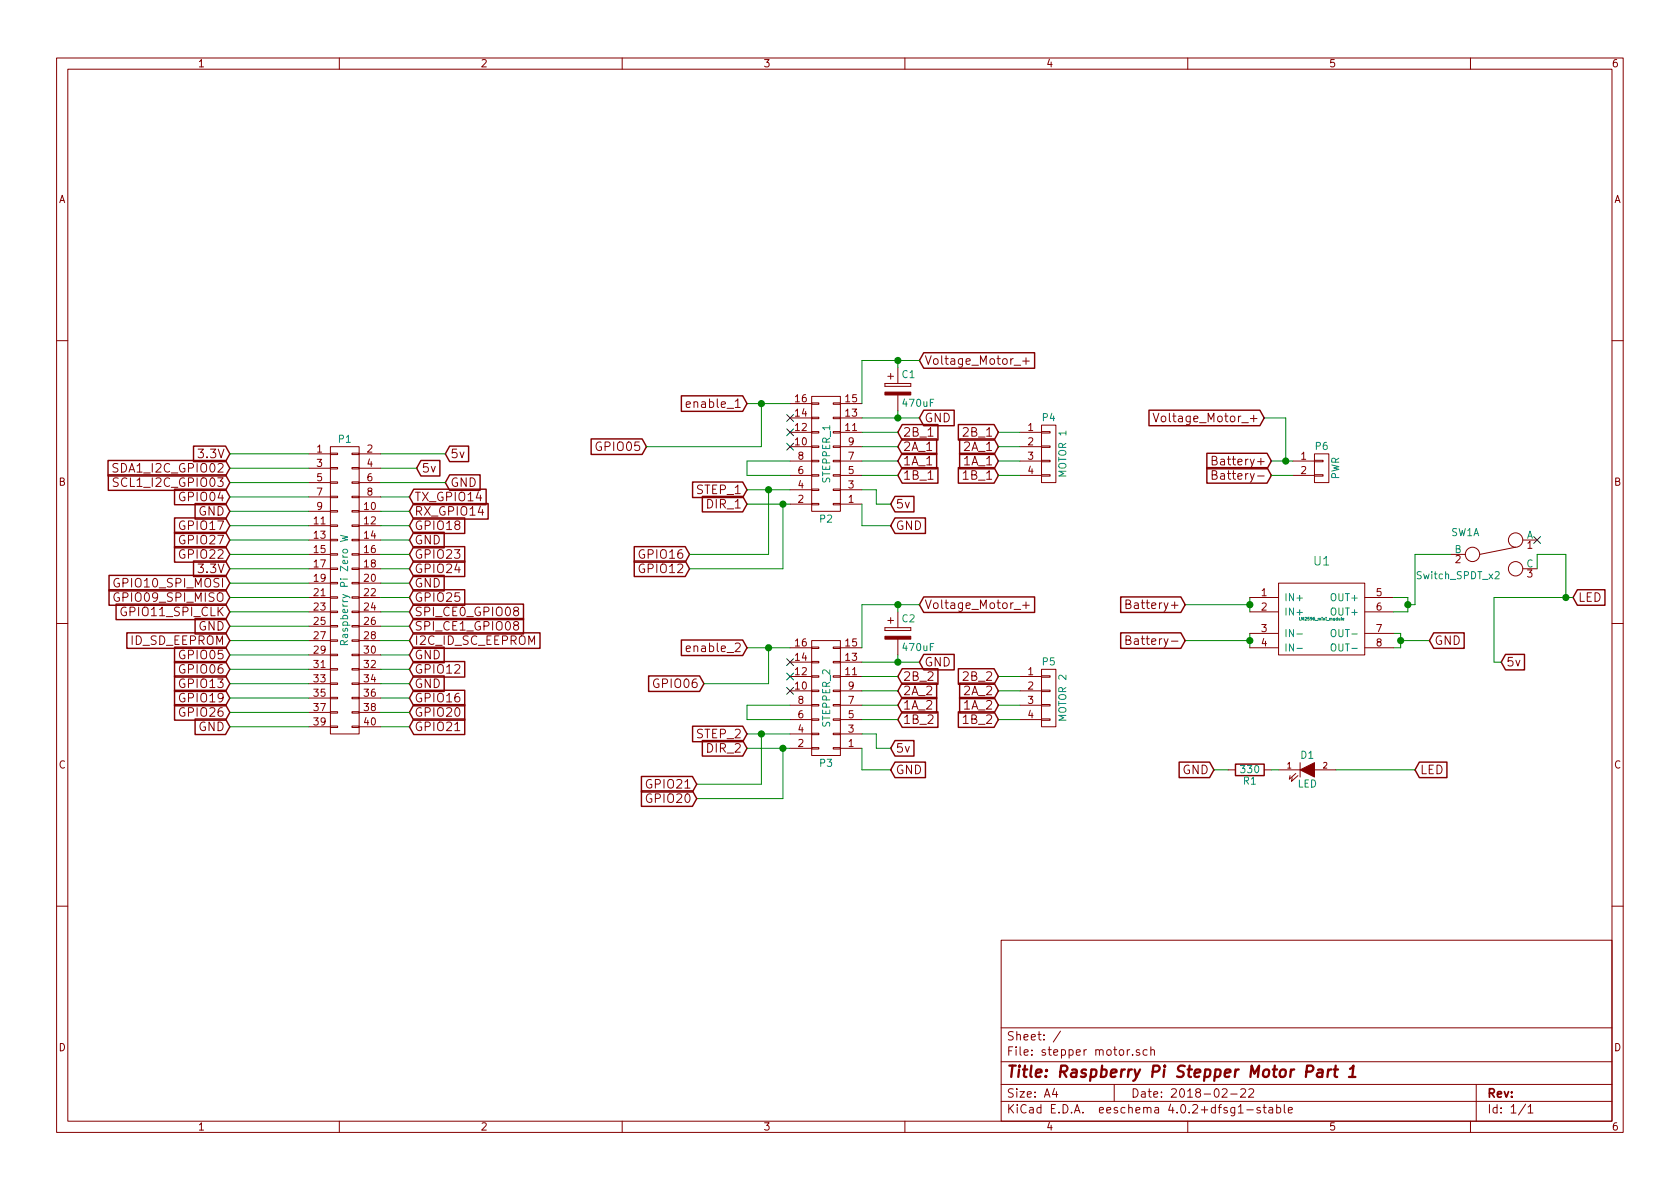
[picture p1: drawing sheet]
EESchema Schematic File Version 2
LIBS:power
LIBS:device
LIBS:transistors
LIBS:conn
LIBS:linear
LIBS:regul
LIBS:74xx
LIBS:cmos4000
LIBS:adc-dac
LIBS:memory
LIBS:xilinx
LIBS:microcontrollers
LIBS:dsp
LIBS:microchip
LIBS:analog_switches
LIBS:motorola
LIBS:texas
LIBS:intel
LIBS:audio
LIBS:interface
LIBS:digital-audio
LIBS:philips
LIBS:display
LIBS:cypress
LIBS:siliconi
LIBS:opto
LIBS:atmel
LIBS:contrib
LIBS:valves
LIBS:stepper motor-cache
EELAYER 25 0
EELAYER END
$Descr A4 11693 8268
encoding utf-8
Sheet 1 1
Title "Raspberry Pi Stepper Motor Part 1"
Date "2018-02-22"
Rev ""
Comp ""
Comment1 ""
Comment2 ""
Comment3 ""
Comment4 ""
$EndDescr
$Comp
L CONN_02X20 P1
U 1 1
P 2400 4100
F 0 "P1" H 2400 5150 50  0000 C CNN
F 1 "Raspberry Pi Zero W" V 2400 4100 50  0000 C CNN
F 2 "Socket_Strips:Socket_Strip_Straight_2x20" H 2400 3150 50  0001 C CNN
F 3 "" H 2400 3150 50  0000 C CNN
	1    2400 4100
	1    0    0    -1  
$EndComp
Text GLabel 3100 3150 2    60   Input ~ 0
5v
Text GLabel 2900 3250 2    60   Input ~ 0
5v
Text GLabel 3100 3350 2    60   Input ~ 0
GND
Text GLabel 2850 3450 2    60   Input ~ 0
TX_GPIO14
Text GLabel 2850 3550 2    60   Input ~ 0
RX_GPIO14
Text GLabel 2850 3650 2    60   Input ~ 0
GPIO18
Text GLabel 2850 3750 2    60   Input ~ 0
GND
Text GLabel 2850 3850 2    60   Input ~ 0
GPIO23
Text GLabel 2850 3950 2    60   Input ~ 0
GPIO24
Text GLabel 2850 4050 2    60   Input ~ 0
GND
Text GLabel 2850 4150 2    60   Input ~ 0
GPIO25
Text GLabel 2850 4250 2    60   Input ~ 0
SPI_CE0_GPIO08
Text GLabel 2850 4350 2    60   Input ~ 0
SPI_CE1_GPIO08
Text GLabel 2850 4450 2    60   Input ~ 0
I2C_ID_SC_EEPROM
Text GLabel 2850 4550 2    60   Input ~ 0
GND
Text GLabel 2850 4650 2    60   Input ~ 0
GPIO12
Text GLabel 2850 4750 2    60   Input ~ 0
GND
Text GLabel 2850 4850 2    60   Input ~ 0
GPIO16
Text GLabel 2850 4950 2    60   Input ~ 0
GPIO20
Text GLabel 2850 5050 2    60   Input ~ 0
GPIO21
Text GLabel 1600 3150 0    60   Input ~ 0
3.3V
Text GLabel 1600 3250 0    60   Input ~ 0
SDA1_I2C_GPIO02
Text GLabel 1600 3350 0    60   Input ~ 0
SCL1_I2C_GPIO03
Text GLabel 1600 3450 0    60   Input ~ 0
GPIO04
Text GLabel 1600 3550 0    60   Input ~ 0
GND
Text GLabel 1600 3650 0    60   Input ~ 0
GPIO17
Text GLabel 1600 3750 0    60   Input ~ 0
GPIO27
Text GLabel 1600 3850 0    60   Input ~ 0
GPIO22
Text GLabel 1600 3950 0    60   Input ~ 0
3.3V
Text GLabel 1600 4050 0    60   Input ~ 0
GPIO10_SPI_MOSI
Text GLabel 1600 4150 0    60   Input ~ 0
GPIO09_SPI_MISO
Text GLabel 1600 4250 0    60   Input ~ 0
GPIO11_SPI_CLK
Text GLabel 1600 4350 0    60   Input ~ 0
GND
Text GLabel 1600 4550 0    60   Input ~ 0
GPIO05
Text GLabel 1600 4650 0    60   Input ~ 0
GPIO06
Text GLabel 1600 4750 0    60   Input ~ 0
GPIO13
Text GLabel 1600 4850 0    60   Input ~ 0
GPIO19
Text GLabel 1600 4950 0    60   Input ~ 0
GPIO26
Text GLabel 1600 5050 0    60   Input ~ 0
GND
Wire Wire Line
	3100 3150 2650 3150
Wire Wire Line
	2900 3250 2650 3250
Wire Wire Line
	3100 3350 2650 3350
Wire Wire Line
	2850 3450 2650 3450
Wire Wire Line
	2850 3550 2650 3550
Wire Wire Line
	2650 3650 2850 3650
Wire Wire Line
	2850 3750 2650 3750
Wire Wire Line
	2850 3850 2650 3850
Wire Wire Line
	2850 3950 2650 3950
Wire Wire Line
	2850 4050 2650 4050
Wire Wire Line
	2850 4150 2650 4150
Wire Wire Line
	2850 4250 2650 4250
Wire Wire Line
	2850 4350 2650 4350
Wire Wire Line
	2850 4450 2650 4450
Wire Wire Line
	2850 4550 2650 4550
Wire Wire Line
	2850 4650 2650 4650
Wire Wire Line
	2850 4750 2650 4750
Wire Wire Line
	2850 4850 2650 4850
Wire Wire Line
	2850 4950 2650 4950
Wire Wire Line
	2850 5050 2650 5050
Wire Wire Line
	1600 3150 2150 3150
Wire Wire Line
	2150 3250 1600 3250
Wire Wire Line
	1600 3350 2150 3350
Wire Wire Line
	1600 3450 2150 3450
Wire Wire Line
	1600 3550 2150 3550
Wire Wire Line
	1600 3650 2150 3650
Wire Wire Line
	1600 3750 2150 3750
Wire Wire Line
	1600 3850 2150 3850
Wire Wire Line
	1600 3950 2150 3950
Wire Wire Line
	1600 4050 2150 4050
Wire Wire Line
	2150 4150 1600 4150
Wire Wire Line
	1600 4250 2150 4250
Wire Wire Line
	2150 4350 1600 4350
Wire Wire Line
	1600 4450 2150 4450
Wire Wire Line
	1600 4550 2150 4550
Wire Wire Line
	2150 4650 1600 4650
Wire Wire Line
	1600 4750 2150 4750
Wire Wire Line
	2150 4850 1600 4850
Wire Wire Line
	1600 4950 2150 4950
Wire Wire Line
	2150 5050 1600 5050
Text GLabel 6400 2500 2    60   Input ~ 0
Voltage_Motor_+
$Comp
L CONN_02X08 P2
U 1 1
P 5750 3150
F 0 "P2" H 5750 3600 50  0000 C CNN
F 1 "STEPPER_1" V 5750 3150 50  0000 C CNN
F 2 "MODULE:A4988_Stepper_Motor_Driver" H 5750 1950 50  0001 C CNN
F 3 "" H 5750 1950 50  0000 C CNN
	1    5750 3150
	-1   0    0    1   
$EndComp
Wire Wire Line
	6000 2900 6400 2900
$Comp
L CP C1
U 1 1
P 6250 2700
F 0 "C1" H 6275 2800 50  0000 L CNN
F 1 "470uF" H 6275 2600 50  0000 L CNN
F 2 "Capacitors_ThroughHole:C_Radial_D7.5_L11.2_P2.5" H 6288 2550 50  0001 C CNN
F 3 "" H 6250 2700 50  0000 C CNN
	1    6250 2700
	1    0    0    -1  
$EndComp
Wire Wire Line
	6000 2800 6000 2500
Wire Wire Line
	6000 2500 6400 2500
Wire Wire Line
	6250 2500 6250 2550
Connection ~ 6250 2500
Wire Wire Line
	6250 2850 6250 2900
Connection ~ 6250 2900
Text GLabel 6400 2900 2    60   Input ~ 0
GND
Text GLabel 6250 3000 2    60   Input ~ 0
2B_1
Wire Wire Line
	6250 3000 6000 3000
Text GLabel 6250 3100 2    60   Input ~ 0
2A_1
Wire Wire Line
	6250 3100 6000 3100
Text GLabel 6250 3200 2    60   Input ~ 0
1A_1
Text GLabel 6250 3300 2    60   Input ~ 0
1B_1
Wire Wire Line
	6250 3200 6000 3200
Wire Wire Line
	6250 3300 6000 3300
Text GLabel 6200 3500 2    60   Input ~ 0
5v
Wire Wire Line
	6200 3650 6000 3650
Wire Wire Line
	6000 3650 6000 3500
Wire Wire Line
	5200 2800 5500 2800
Text GLabel 6200 3650 2    60   Input ~ 0
GND
Wire Wire Line
	6200 3500 6100 3500
Wire Wire Line
	6100 3500 6100 3400
Wire Wire Line
	6100 3400 6000 3400
Text GLabel 5200 2800 0    60   Input ~ 0
enable_1
NoConn ~ 5500 3000
NoConn ~ 5500 3100
Text GLabel 5200 3400 0    60   Input ~ 0
STEP_1
Text GLabel 5200 3500 0    60   Input ~ 0
DIR_1
Wire Wire Line
	5500 3200 5200 3200
Wire Wire Line
	5500 3300 5200 3300
Wire Wire Line
	5200 3400 5500 3400
Wire Wire Line
	5200 3500 5500 3500
Wire Wire Line
	5200 3300 5200 3200
$Comp
L CONN_01X04 P4
U 1 1
P 7300 3150
F 0 "P4" H 7300 3400 50  0000 C CNN
F 1 "MOTOR 1" V 7400 3150 50  0000 C CNN
F 2 "Pin_Headers:Pin_Header_Straight_1x04" H 7300 3150 50  0001 C CNN
F 3 "" H 7300 3150 50  0000 C CNN
	1    7300 3150
	1    0    0    -1  
$EndComp
Wire Wire Line
	7100 3000 6950 3000
Text GLabel 6950 3000 0    60   Input ~ 0
2B_1
Text GLabel 6950 3100 0    60   Input ~ 0
2A_1
Wire Wire Line
	7100 3100 6950 3100
Text GLabel 6950 3200 0    60   Input ~ 0
1A_1
Wire Wire Line
	7100 3200 6950 3200
Text GLabel 6950 3300 0    60   Input ~ 0
1B_1
Wire Wire Line
	7100 3300 6950 3300
Text GLabel 6400 4200 2    60   Input ~ 0
Voltage_Motor_+
$Comp
L CONN_02X08 P3
U 1 1
P 5750 4850
F 0 "P3" H 5750 5300 50  0000 C CNN
F 1 "STEPPER_2" V 5750 4850 50  0000 C CNN
F 2 "MODULE:A4988_Stepper_Motor_Driver" H 5750 3650 50  0001 C CNN
F 3 "" H 5750 3650 50  0000 C CNN
	1    5750 4850
	-1   0    0    1   
$EndComp
Wire Wire Line
	6000 4600 6400 4600
$Comp
L CP C2
U 1 1
P 6250 4400
F 0 "C2" H 6275 4500 50  0000 L CNN
F 1 "470uF" H 6275 4300 50  0000 L CNN
F 2 "Capacitors_ThroughHole:C_Radial_D7.5_L11.2_P2.5" H 6288 4250 50  0001 C CNN
F 3 "" H 6250 4400 50  0000 C CNN
	1    6250 4400
	1    0    0    -1  
$EndComp
Wire Wire Line
	6000 4500 6000 4200
Wire Wire Line
	6000 4200 6400 4200
Wire Wire Line
	6250 4200 6250 4250
Connection ~ 6250 4200
Wire Wire Line
	6250 4550 6250 4600
Connection ~ 6250 4600
Text GLabel 6400 4600 2    60   Input ~ 0
GND
Text GLabel 6250 4700 2    60   Input ~ 0
2B_2
Wire Wire Line
	6250 4700 6000 4700
Text GLabel 6250 4800 2    60   Input ~ 0
2A_2
Wire Wire Line
	6250 4800 6000 4800
Text GLabel 6250 4900 2    60   Input ~ 0
1A_2
Text GLabel 6250 5000 2    60   Input ~ 0
1B_2
Wire Wire Line
	6250 4900 6000 4900
Wire Wire Line
	6250 5000 6000 5000
Text GLabel 6200 5200 2    60   Input ~ 0
5v
Wire Wire Line
	6200 5350 6000 5350
Wire Wire Line
	6000 5350 6000 5200
Wire Wire Line
	5200 4500 5500 4500
Text GLabel 6200 5350 2    60   Input ~ 0
GND
Wire Wire Line
	6200 5200 6100 5200
Wire Wire Line
	6100 5200 6100 5100
Wire Wire Line
	6100 5100 6000 5100
Text GLabel 5200 4500 0    60   Input ~ 0
enable_2
NoConn ~ 5500 4600
NoConn ~ 5500 4700
NoConn ~ 5500 4800
Text GLabel 5200 5100 0    60   Input ~ 0
STEP_2
Text GLabel 5200 5200 0    60   Input ~ 0
DIR_2
Wire Wire Line
	5500 4900 5200 4900
Wire Wire Line
	5500 5000 5200 5000
Wire Wire Line
	5200 5200 5500 5200
Wire Wire Line
	5200 5000 5200 4900
$Comp
L CONN_01X04 P5
U 1 1
P 7300 4850
F 0 "P5" H 7300 5100 50  0000 C CNN
F 1 "MOTOR 2" V 7400 4850 50  0000 C CNN
F 2 "Pin_Headers:Pin_Header_Straight_1x04" H 7300 4850 50  0001 C CNN
F 3 "" H 7300 4850 50  0000 C CNN
	1    7300 4850
	1    0    0    -1  
$EndComp
Wire Wire Line
	7100 4700 6950 4700
Wire Wire Line
	7100 4800 6950 4800
Wire Wire Line
	7100 4900 6950 4900
Wire Wire Line
	7100 5000 6950 5000
Wire Wire Line
	5350 3400 5350 3850
Wire Wire Line
	4850 5450 5300 5450
Connection ~ 5350 3400
Wire Wire Line
	5450 3500 5450 3950
Wire Wire Line
	4850 5550 5450 5550
Connection ~ 5450 3500
Text GLabel 4850 5550 0    60   Input ~ 0
GPIO20
Text GLabel 4850 5450 0    60   Input ~ 0
GPIO21
Wire Wire Line
	5300 5450 5300 5100
Connection ~ 5300 5100
Wire Wire Line
	5200 5100 5500 5100
Wire Wire Line
	5450 5550 5450 5200
Connection ~ 5450 5200
Text GLabel 4800 3950 0    60   Input ~ 0
GPIO12
Text GLabel 4800 3850 0    60   Input ~ 0
GPIO16
Wire Wire Line
	5350 3850 4800 3850
Wire Wire Line
	5450 3950 4800 3950
Text GLabel 1600 4450 0    60   Input ~ 0
ID_SD_EEPROM
$Comp
L CONN_01X02 P6
U 1 1
P 9200 3250
F 0 "P6" H 9200 3400 50  0000 C CNN
F 1 "PWR" V 9300 3250 50  0000 C CNN
F 2 "Socket_Strips:Socket_Strip_Straight_1x02" H 9200 3250 50  0001 C CNN
F 3 "" H 9200 3250 50  0000 C CNN
	1    9200 3250
	1    0    0    -1  
$EndComp
$Comp
L LED D1
U 1 1
P 9100 5350
F 0 "D1" H 9100 5450 50  0000 C CNN
F 1 "LED" H 9100 5250 50  0000 C CNN
F 2 "LEDs:LED_0805" H 9100 5350 50  0001 C CNN
F 3 "" H 9100 5350 50  0000 C CNN
	1    9100 5350
	1    0    0    -1  
$EndComp
Wire Wire Line
	9700 4400 9750 4400
Wire Wire Line
	9750 4400 9750 4500
Wire Wire Line
	9750 4500 9700 4500
Wire Wire Line
	9750 4450 9950 4450
Connection ~ 9750 4450
Text GLabel 9850 5350 2    60   Input ~ 0
LED
Wire Wire Line
	9800 4200 9850 4200
Wire Wire Line
	8700 4400 8700 4500
Wire Wire Line
	8700 4450 8250 4450
Connection ~ 8700 4450
Text GLabel 9950 4450 2    60   Input ~ 0
GND
Wire Wire Line
	8700 4150 8700 4250
Wire Wire Line
	8700 4200 8250 4200
Connection ~ 8700 4200
Text GLabel 8850 3200 0    60   Input ~ 0
Battery+
Text GLabel 8850 3300 0    60   Input ~ 0
Battery-
Wire Wire Line
	8850 3200 9000 3200
Wire Wire Line
	9000 3300 8850 3300
Text GLabel 8250 4200 0    60   Input ~ 0
Battery+
Text GLabel 8800 2900 0    60   Input ~ 0
Voltage_Motor_+
Wire Wire Line
	8950 3200 8950 2900
Wire Wire Line
	8950 2900 8800 2900
Connection ~ 8950 3200
Wire Wire Line
	9850 5350 9300 5350
Text GLabel 6950 4700 0    60   Input ~ 0
2B_2
Text GLabel 6950 4800 0    60   Input ~ 0
2A_2
Text GLabel 6950 4900 0    60   Input ~ 0
1A_2
Text GLabel 6950 5000 0    60   Input ~ 0
1B_2
Text GLabel 4500 3100 0    60   Input ~ 0
GPIO05
Wire Wire Line
	5300 2800 5300 3100
Wire Wire Line
	5300 3100 4500 3100
Connection ~ 5300 2800
Text GLabel 4900 4750 0    60   Input ~ 0
GPIO06
Wire Wire Line
	5350 4500 5350 4750
Wire Wire Line
	5350 4750 4900 4750
Connection ~ 5350 4500
Text GLabel 10950 4150 2    60   Input ~ 0
LED
Text GLabel 8450 5350 0    60   Input ~ 0
GND
$Comp
L R R1
U 1 1
P 8700 5350
F 0 "R1" V 8780 5350 50  0000 C CNN
F 1 "330" V 8700 5350 50  0000 C CNN
F 2 "Resistors_SMD:R_0805_HandSoldering" V 8630 5350 50  0001 C CNN
F 3 "" H 8700 5350 50  0000 C CNN
	1    8700 5350
	0    1    1    0   
$EndComp
Wire Wire Line
	8550 5350 8450 5350
Wire Wire Line
	8850 5350 8900 5350
Text GLabel 10450 4600 2    60   Input ~ 0
5v
Wire Wire Line
	10400 4150 10400 4600
Wire Wire Line
	10400 4600 10450 4600
Text GLabel 8250 4450 0    60   Input ~ 0
Battery-
Wire Wire Line
	10900 4150 10900 3850
Connection ~ 10900 4150
Wire Wire Line
	10400 4150 10950 4150
$Comp
L LM2596_mini_module U1
U 1 1
P 9200 4300
F 0 "U1" H 9200 4700 60  0000 C CNN
F 1 "LM2596_mini_module" H 9200 4300 20  0000 C CNN
F 2 "MODULE:LM2596" H 9200 4300 60  0001 C CNN
F 3 "" H 9200 4300 60  0000 C CNN
	1    9200 4300
	1    0    0    -1  
$EndComp
Wire Wire Line
	9700 4150 9800 4150
Wire Wire Line
	9800 4150 9800 4250
Connection ~ 9800 4200
Wire Wire Line
	9800 4250 9700 4250
Wire Wire Line
	9850 4200 9850 3850
Wire Wire Line
	9850 3850 10100 3850
$Comp
L Switch_SPDT_x2 SW1
U 1 1
P 10400 3850
F 0 "SW1" H 10200 4000 50  0000 C CNN
F 1 "Switch_SPDT_x2" H 10150 3700 50  0000 C CNN
F 2 "Buttons_Switches_ThroughHole:SW_SPDT" H 10400 3850 50  0001 C CNN
F 3 "" H 10400 3850 50  0000 C CNN
	1    10400 3850
	1    0    0    -1  
$EndComp
Wire Wire Line
	10700 3950 10700 3850
Wire Wire Line
	10700 3850 10900 3850
NoConn ~ 10700 3750
NoConn ~ 5500 2900
$EndSCHEMATC
